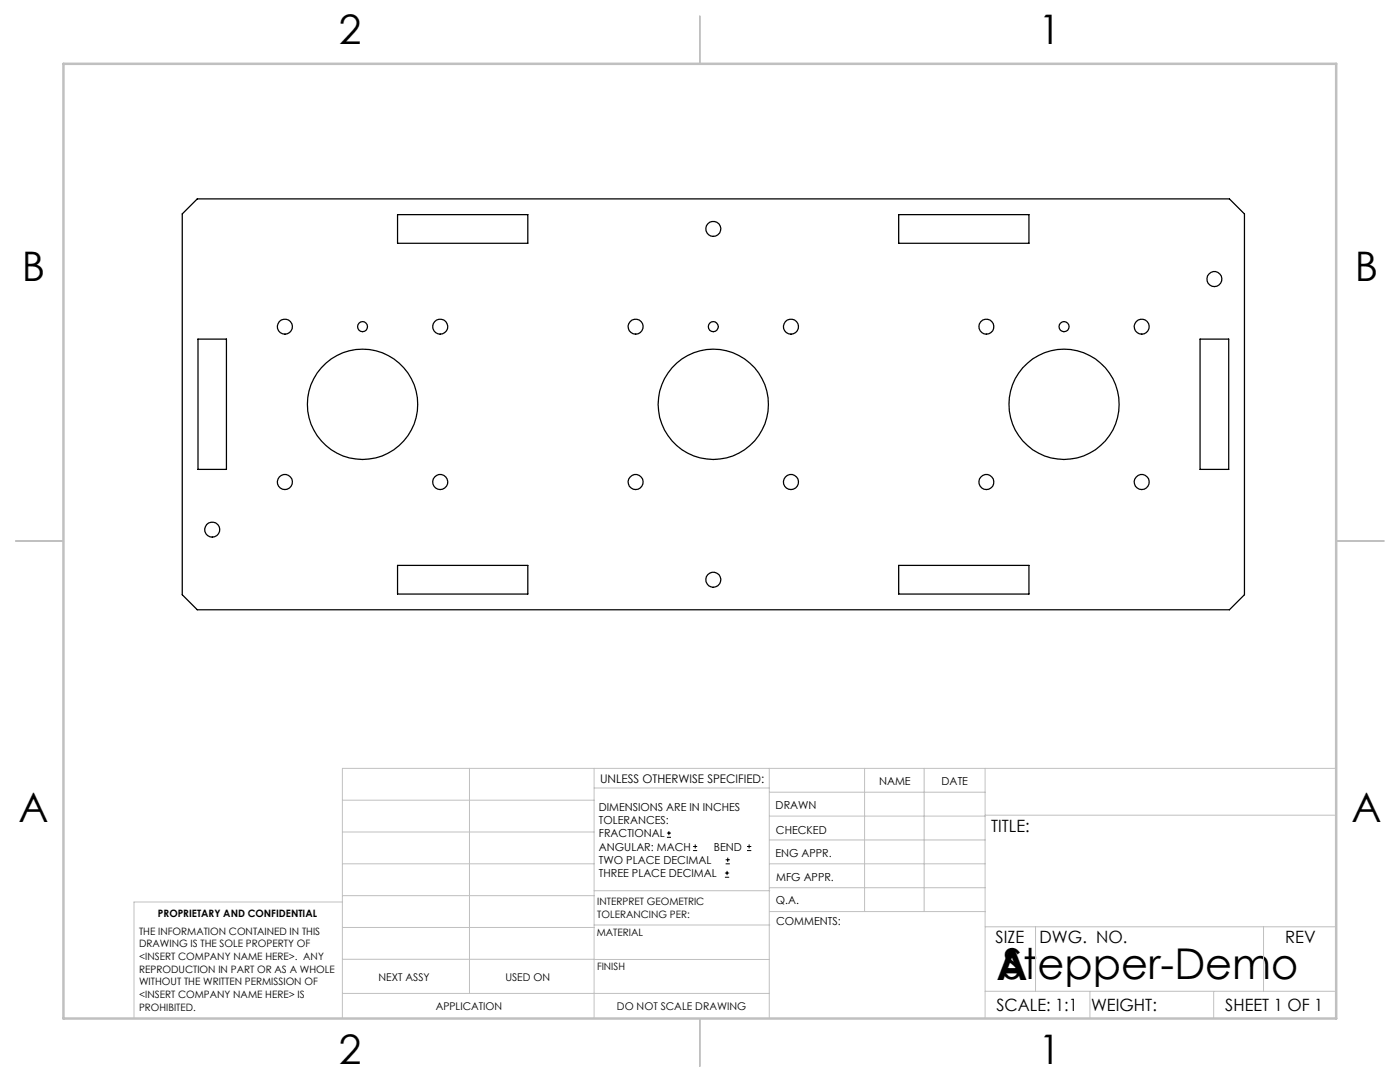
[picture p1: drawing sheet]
<svg xmlns="http://www.w3.org/2000/svg" width="279mm" height="216mm" viewBox="0 0 279 216" stroke-linecap="round" stroke-linejoin="round" font-family="sans-serif">
<g fill="none" stroke="#000" stroke-width=".2">
<path d="M133.1 167.1h.8M133.1 166.2h.8M133.5 165.8v.9M138.3 169.7h.8M138.3 168.9h.8M138.7 168.5v.8M144.7 175h.8M144.7 174.2h.8M144.8 172.4h.9M144.8 171.6h.9M145.1 173.8v.8M145.2 171.1v.9"/>
<path d="M149.1 169.7h.8M149.1 168.9h.8M149.5 168.5v.8"/>
</g>
<g fill="none" stroke="#c0c0c0" stroke-width=".2">
<path d="M68.3 159.7h50.3M93.7 153.3v44.9M118.6 153.3v49.9M118.6 157.2h34.9M153.5 153.3v49.9M153.5 158.1h43.1M172.5 153.3v28.6M184.4 153.3v28.6M196.6 153.3v49.9M266.7 153.3h-198.4v49.9M68.3 178.7h50.3M68.3 172.4h50.3"/>
<path d="M68.3 166h50.3M68.3 180h-41.6v23.2M118.6 177.7h35M153.5 167.6h43.1M153.5 162.8h43.1M153.5 172.4h43.1M153.5 177.1h43.1M196.6 162.7h70.1M68.3 198.2h85.2M68.3 191.4l85.2 .1M68.3 185.1h50.3M118.6 184.6h35"/>
<path d="M153.6 181.9h43M196.6 197.8h70.1M196.6 184.9h70.1M206.7 184.9v12.9M217.5 197.8v5.4M242.2 197.8v5.4M252.2 184.9v12.9"/>
</g>
<path d="M139.7 3.2v9.5M3.1 107.9h9.6M266.7 107.9h9.5M139.7 203.2v9.6" fill="none" stroke="#c0c0c0" stroke-width=".25"/>
<path d="M12.7 12.7h254v190.5h-254z" fill="none" stroke="#c0c0c0" stroke-width=".5"/>
<g fill="none" stroke="#000" stroke-width=".25">
<path d="M39.4 39.7h206l3 3v76l-3 3h-206l-3-3v-76zM79.3 42.8h26v5.7h-26zM179.4 42.8h26v5.7h-26zM39.5 67.7h5.7v26h-5.7zM239.5 67.7h5.7v26h-5.7zM79.3 112.8h26v5.7h-26zM179.4 112.8h26v5.7h-26z"/>
<circle cx="142.3" cy="45.7" r="1.49"/>
<circle cx="242.4" cy="55.7" r="1.5"/>
<circle cx="56.9" cy="65.2" r="1.5"/>
<circle cx="72.4" cy="65.2" r=".99"/>
<circle cx="87.8" cy="65.2" r="1.49"/>
<circle cx="126.9" cy="65.2" r="1.49"/>
<circle cx="142.3" cy="65.2" r=".99"/>
<circle cx="157.9" cy="65.2" r="1.5"/>
<circle cx="196.9" cy="65.2" r="1.49"/>
<circle cx="212.4" cy="65.2" r="1"/>
<circle cx="227.9" cy="65.2" r="1.49"/>
<circle cx="56.9" cy="96.2" r="1.51"/>
<circle cx="72.3" cy="80.7" r="11"/>
<circle cx="87.9" cy="96.2" r="1.5"/>
<circle cx="126.9" cy="96.2" r="1.5"/>
<circle cx="142.4" cy="80.7" r="11"/>
<circle cx="157.9" cy="96.2" r="1.51"/>
<circle cx="196.9" cy="96.2" r="1.5"/>
<circle cx="212.4" cy="80.7" r="11"/>
<circle cx="227.9" cy="96.2" r="1.5"/>
<circle cx="42.4" cy="105.7" r="1.5"/>
<circle cx="142.3" cy="115.7" r="1.51"/>
</g>
<g font-size="8.5">
<text x="198.9" y="195.5">A</text>
<text x="200.1" y="195.4">Stepper-Demo</text>
</g>
<g font-size="8.1">
<text x="67.6" y="8.9">2</text>
<text x="207.3" y="8.9">1</text>
<text x="4.4" y="56.2">B</text>
<text x="270.4" y="56.2">B</text>
<text x="3.7" y="164.1">A</text>
<text x="269.7" y="164.1">A</text>
<text x="67.6" y="212.4">2</text>
<text x="207.3" y="212.4">1</text>
</g>
<g font-size="3.4">
<text x="197.8" y="166">TITLE:</text>
<text x="198.7" y="188.1">SIZE</text>
<text x="207.5" y="188.1">DWG. NO.</text>
<text x="256.5" y="188.2">REV</text>
<text x="198.8" y="201.7">SCALE: 1:1</text>
<text x="217.7" y="201.8">WEIGHT:</text>
<text x="244.5" y="201.7">SHEET 1 OF 1</text>
</g>
<text font-size="2.4" x="119.8" y="156.2">UNLESS OTHERWISE SPECIFIED:</text>
<g font-size="2.2">
<text x="119.5" y="161.8">DIMENSIONS ARE IN INCHES</text>
<text x="154.8" y="161.4">DRAWN</text>
<text x="175.4" y="156.6">NAME</text>
<text x="187.9" y="156.7">DATE</text>
<text x="119.5" y="164.4">TOLERANCES:</text>
<text x="119.5" y="167.1">FRACTIONAL</text>
<text x="154.9" y="166.3">CHECKED</text>
<text x="119.5" y="169.7">ANGULAR: MACH</text>
<text x="119.5" y="172.4">TWO PLACE DECIMAL</text>
<text x="142.5" y="169.7">BEND</text>
<text x="154.8" y="171">ENG APPR.</text>
<text x="119.5" y="175">THREE PLACE DECIMAL</text>
<text x="154.9" y="175.7">MFG APPR.</text>
<text x="154.9" y="180.4">Q.A.</text>
<text x="154.9" y="184.6">COMMENTS:</text>
</g>
<g font-size="2.1">
<text x="75.5" y="195.7">NEXT ASSY</text>
<text x="100.9" y="195.7">USED ON</text>
<text x="86.9" y="201.5">APPLICATION</text>
<text x="123.1" y="201.6">DO NOT SCALE DRAWING</text>
</g>
<g font-size="2">
<text x="31.5" y="182.9">PROPRIETARY AND CONFIDENTIAL</text>
<text x="119.2" y="180.6">INTERPRET GEOMETRIC</text>
<text x="119.2" y="183.1">TOLERANCING PER:</text>
<text x="27.8" y="186.5">THE INFORMATION CONTAINED IN THIS</text>
<text x="27.8" y="189">DRAWING IS THE SOLE PROPERTY OF</text>
<text x="27.8" y="191.6">&lt;INSERT COMPANY NAME HERE&gt;. ANY</text>
<text x="119.1" y="186.7">MATERIAL</text>
<text x="27.8" y="194.1">REPRODUCTION IN PART OR AS A WHOLE</text>
<text x="27.8" y="196.6">WITHOUT THE WRITTEN PERMISSION OF</text>
<text x="119.1" y="193.5">FINISH</text>
<text x="27.8" y="199.1">&lt;INSERT COMPANY NAME HERE&gt; IS</text>
<text x="27.8" y="201.7">PROHIBITED.</text>
</g>
</svg>
